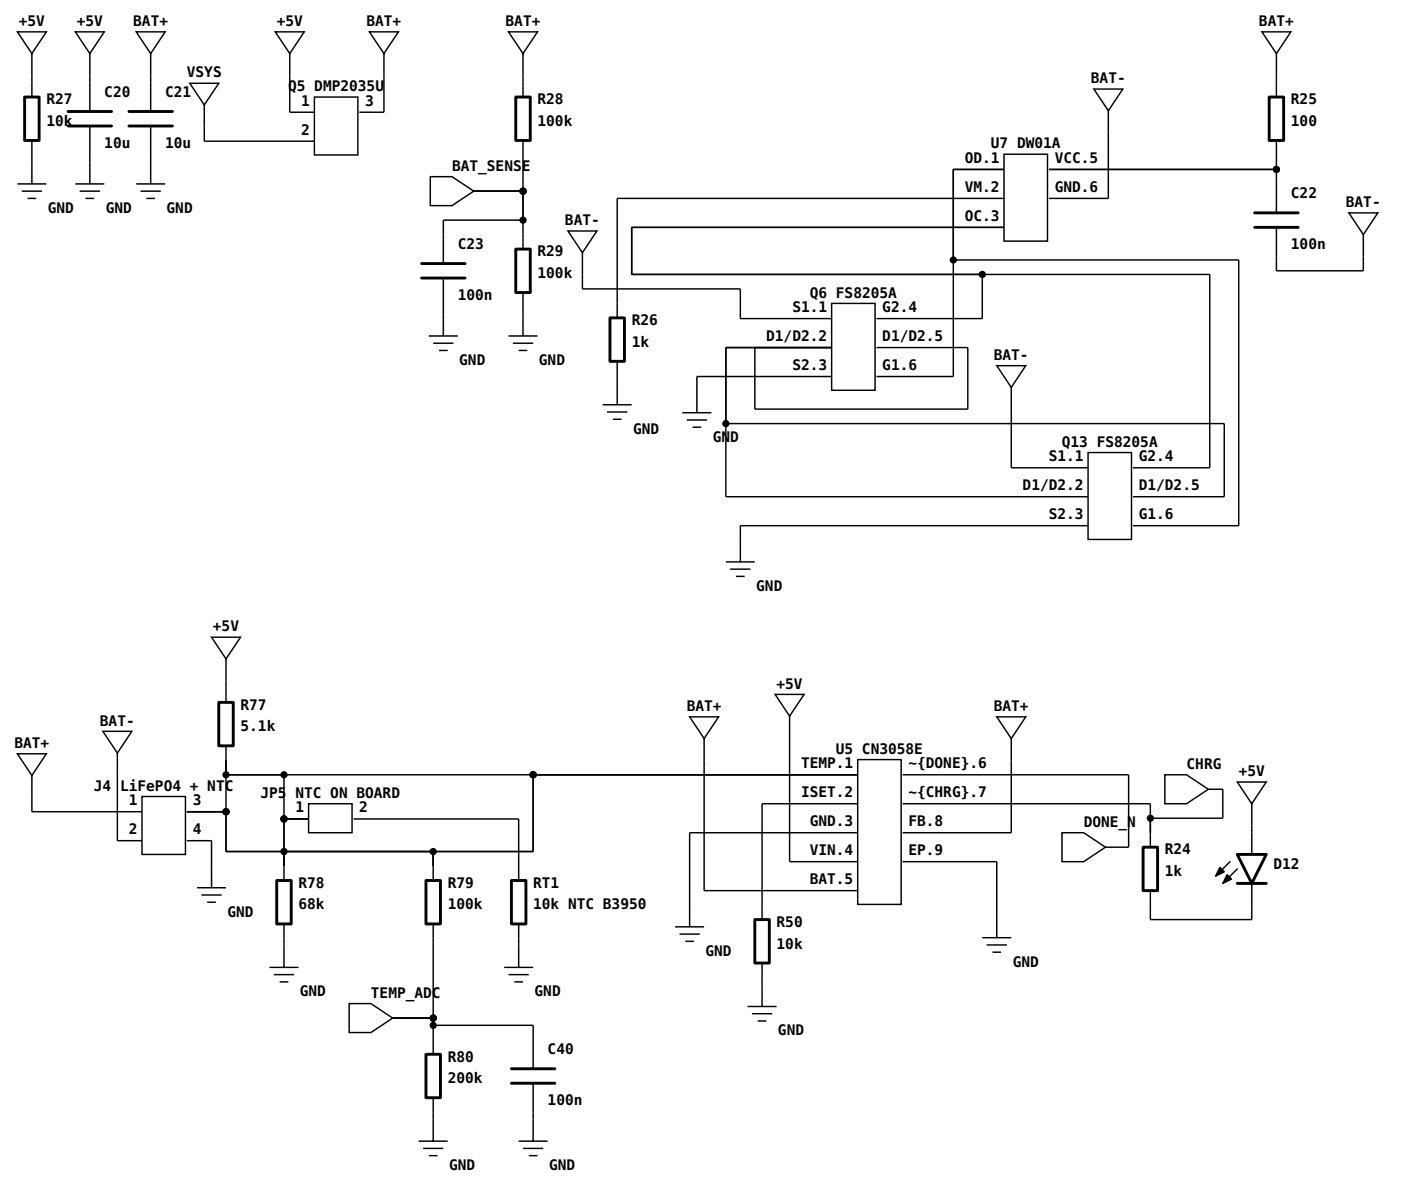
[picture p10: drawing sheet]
<svg xmlns="http://www.w3.org/2000/svg" width="256mm" height="220mm" viewBox="0 0 256 220" stroke-linecap="round" stroke-linejoin="round" font-family="sans-serif">
<g fill="none" stroke="#000" stroke-width=".26">
<path d="M3.2 5.8h5.3l-2.7 4zM5.8 9.8v7.9M13.8 5.8h5.2l-2.6 4zM16.4 9.8v10.6M24.9 5.8h5.3l-2.7 4zM27.5 9.8v10.6M34.7 15.2h5.3l-2.7 4zM37.3 19.2v6.6h20.1M50.3 5.8h5.3l-2.7 4zM52.9 9.8v10.7h4.5M57.4 17.7h8v10.6h-8zM67.5 5.8h5.3l-2.7 4z"/>
<path d="M70.1 9.8v10.7h-4.5M92.9 5.8h5.3l-2.7 4zM95.5 9.8v7.9M199.8 16.3h5.3l-2.7 3.9zM230.5 5.8h5.2l-2.6 4zM233.1 9.8v7.9M3.2 33.6h5.3M4 34.9h3.7M5 36.2h1.6M5.8 25.7v7.9M13.8 33.6h5.2M14.6 34.9h3.7"/>
<path d="M15.6 36.2h1.6M16.4 23v10.6M24.9 33.6h5.3M25.7 34.9h3.7M26.7 36.2h1.6M27.5 23v10.6M78.6 32.3h3.9l4 2.6-4 2.7h-3.9zM86.5 34.9h9M95.5 25.7v19.8M183.4 28.2h7.9v15.9h-7.9zM183.4 36.2h-70.7v21.9M183.4 31h-9.3v37.8h-14"/>
<path d="M191.6 31h41.5M202.4 20.2v16h-10.8M233.1 25.7v13.2M246.3 38.9h5.3l-2.6 4zM81 50.8v10.6M95.5 53.4v8M95.5 40.2h-14.5v8M103.7 42.2h5.3l-2.6 4zM106.4 46.2v6.6h28.8v5.4h16.7M151.9 55.4h7.9v15.9h-7.9zM174.1 47.5h52.1v48.5h-19.3M179.4 50.1v8.1h-19.3"/>
<path d="M183.4 41.5h-68v8.6h105.5v35.4h-14M233.1 41.5v8h15.9v-6.6M78.3 61.4h5.3M79.1 62.7h3.7M80.2 64h1.6M92.9 61.4h5.3M93.7 62.7h3.7M94.7 64h1.6M110.1 74h5.3M110.9 75.3h3.7M111.9 76.6h1.6M112.7 66v8"/>
<path d="M124.6 75.4h5.3M125.4 76.7h3.7M126.5 78.1h1.6M132.6 77.4h91v13.4h-16.7M137.8 63.5v11.2h38.9v-11.2h-16.6M151.9 68.8h-24.6v6.6M151.9 63.5h-19.3v27.3h66.1M182 66.8h5.3l-2.6 4zM184.7 70.8v14.7h14M198.7 82.7h7.9v15.9h-7.9zM198.7 96h-63.5v6.7M38.6 116.4h5.3l-2.6 4z"/>
<path d="M132.6 102.7h5.2M133.3 104h3.8M134.4 105.3h1.6M3.2 137.7h5.3l-2.7 4zM18.8 133.6h5.3l-2.7 4zM21.4 137.6v16h4.5M41.3 120.4v7.9M41.3 136.3v19.3h56.1v-14M125.9 131h5.3l-2.6 3.9zM128.6 134.9v27.8h28M141.6 126.9h5.2l-2.6 3.9zM144.2 130.8v26.6h12.4"/>
<path d="M156.6 138.8h8v26.4h-8zM182 131h5.3l-2.6 3.9zM184.7 134.9v17.2h-19.9M5.8 141.7v6.6h20.1M25.9 145.5h8v10.6h-8zM34.1 153.6h4.5v8.6M34.1 148.3h7.2M41.3 141.6h115.3M51.9 141.6v19.3M51.9 149.6h4.5M56.4 146.8h7.9v5.3h-7.9zM64.6 149.6h30.1v11.3"/>
<path d="M79.1 155.6v5.3M156.6 152.1h-30.7v17.2M156.6 146.8h-17.4v21.2M164.8 157.4h17.2v13.9M164.8 146.8h45.3v8M164.8 141.6h41.3v13.2h-4.2M193.9 152.1h4l4 2.7-4 2.6h-4zM212.7 141.6h4l4 2.6-4 2.6h-4zM220.7 144.2h2.6v5.3h-13.2M226 142.9h5.2l-2.6 3.9zM228.6 146.8v9.3M36 162.2h5.3"/>
<path d="M36.8 163.5h3.7M37.8 164.8h1.6M49.2 176.7h5.3M50 178.1h3.7M51.1 179.4h1.6M51.9 168.8v7.9M79.1 168.8v23.8M92.1 176.7h5.3M92.9 178.1h3.7M93.9 179.4h1.6M94.7 168.8v7.9M123.3 169.3h5.3"/>
<path d="M124.1 170.7h3.7M125.1 172h1.6M139.2 175.9v8M179.4 171.3h5.3M180.2 172.6h3.7M181.2 174h1.6M228.6 161.4v6.6h-18.5v-5.3M63.8 183.4h3.9l4 2.6-4 2.6h-3.9zM71.7 186h7.4M79.1 187.3h18.3v8M97.4 197.9v10.6M136.5 183.9h5.3"/>
<path d="M137.3 185.2h3.7M138.4 186.5h1.6M76.5 208.5h5.3M77.3 209.8h3.7M78.3 211.1h1.6M79.1 200.6v7.9M94.7 208.5h5.3M95.5 209.8h3.7M96.6 211.1h1.6"/>
</g>
<g fill="none" stroke="#000" stroke-width=".53">
<path d="M4.5 17.7h2.6v8h-2.6zM94.2 17.7h2.6v8h-2.6zM231.8 17.7h2.6v8h-2.6zM12.4 20.4h8M12.4 23h8M23.5 20.4h8M23.5 23h8M229.1 38.9h8M77 48.2h7.9M77 50.8h7.9M94.2 45.5h2.6v7.9h-2.6zM111.4 58.1h2.6v7.9h-2.6z"/>
<path d="M229.1 41.5h8M40 128.3h2.6v8h-2.6zM208.8 154.8h2.6v7.9h-2.6zM226 156.1h5.2l-2.6 5.3zM50.5 160.9h2.7v7.9h-2.7zM77.8 160.9h2.6v7.9h-2.6zM93.4 160.9h2.6v7.9h-2.6zM137.8 168h2.7v7.9h-2.7zM226 161.4h5.2M77.8 192.6h2.6v8h-2.6zM93.4 195.3h7.9M93.4 197.9h7.9"/>
</g>
<g fill="#000" stroke="#000" stroke-width=".26">
<path d="M222.8 158.5l.8 .8-1.6 .8zM224.1 159.8l.8 .8-1.6 .8zM224.6 157.4l-1.8 1.9zM226 158.7l-1.9 1.9z"/>
<circle cx="95.5" cy="34.9" r=".53"/>
<circle cx="233.1" cy="31" r=".53"/>
<circle cx="95.5" cy="40.2" r=".53"/>
<circle cx="174.1" cy="47.5" r=".53"/>
<circle cx="179.4" cy="50.1" r=".53"/>
<circle cx="132.6" cy="77.4" r=".53"/>
<circle cx="41.3" cy="141.6" r=".53"/>
<circle cx="41.3" cy="148.3" r=".53"/>
<circle cx="51.9" cy="141.6" r=".53"/>
<circle cx="51.9" cy="155.6" r=".53"/>
<circle cx="51.9" cy="149.6" r=".53"/>
<circle cx="79.1" cy="155.6" r=".53"/>
<circle cx="97.4" cy="141.6" r=".53"/>
<circle cx="210.1" cy="149.5" r=".53"/>
<circle cx="79.1" cy="187.3" r=".53"/>
<circle cx="79.1" cy="186" r=".53"/>
</g>
<g font-size="2.6">
<text x="3.4" y="4.8">+5V</text>
<text x="14" y="4.8">+5V</text>
<text x="24.3" y="4.8">BAT+</text>
<text x="50.5" y="4.8">+5V</text>
<text x="66.9" y="4.8">BAT+</text>
<text x="92.3" y="4.8">BAT+</text>
<text x="229.9" y="4.8">BAT+</text>
<text x="19" y="17.7">C20</text>
<text x="30.2" y="17.7">C21</text>
<text x="34.1" y="14.2">VSYS</text>
<text x="52.6" y="16.7">Q5 DMP2035U</text>
<text x="199.2" y="15.2">BAT-</text>
<text x="8.5" y="19.1">R27</text>
<text x="8.5" y="23">10k</text>
<text x="55" y="19.3">1</text>
<text x="66.7" y="19.3">3</text>
<text x="98.2" y="19.1">R28</text>
<text x="98.2" y="23">100k</text>
<text x="235.7" y="19.1">R25</text>
<text x="235.7" y="23">100</text>
<text x="19" y="27">10u</text>
<text x="30.2" y="27">10u</text>
<text x="55" y="24.6">2</text>
<text x="176.2" y="29.8">OD.1</text>
<text x="181" y="27.1">U7 DW01A</text>
<text x="192.6" y="29.8">VCC.5</text>
<text x="82.5" y="31.2">BAT_SENSE</text>
<text x="176.2" y="35.1">VM.2</text>
<text x="192.6" y="35.1">GND.6</text>
<text x="8.7" y="38.9">GND</text>
<text x="19.3" y="38.9">GND</text>
<text x="30.4" y="38.9">GND</text>
<text x="103.2" y="41.1">BAT-</text>
<text x="176.2" y="40.3">OC.3</text>
<text x="235.7" y="36.2">C22</text>
<text x="245.8" y="37.8">BAT-</text>
<text x="83.6" y="45.5">C23</text>
<text x="98.2" y="46.8">R29</text>
<text x="235.7" y="45.5">100n</text>
<text x="98.2" y="50.8">100k</text>
<text x="83.6" y="54.8">100n</text>
<text x="115.4" y="59.4">R26</text>
<text x="144.7" y="57">S1.1</text>
<text x="147.9" y="54.4">Q6 FS8205A</text>
<text x="161.1" y="57">G2.4</text>
<text x="115.4" y="63.4">1k</text>
<text x="139.9" y="62.3">D1/D2.2</text>
<text x="161.1" y="62.3">D1/D2.5</text>
<text x="181.5" y="65.7">BAT-</text>
<text x="83.9" y="66.7">GND</text>
<text x="98.4" y="66.7">GND</text>
<text x="144.7" y="67.6">S2.3</text>
<text x="161.1" y="67.6">G1.6</text>
<text x="115.6" y="79.2">GND</text>
<text x="130.2" y="80.7">GND</text>
<text x="193.9" y="81.6">Q13 FS8205A</text>
<text x="186.8" y="89.6">D1/D2.2</text>
<text x="191.5" y="84.3">S1.1</text>
<text x="208" y="84.3">G2.4</text>
<text x="208" y="89.6">D1/D2.5</text>
<text x="191.5" y="94.9">S2.3</text>
<text x="208" y="94.9">G1.6</text>
<text x="138.1" y="108">GND</text>
<text x="38.9" y="115.4">+5V</text>
<text x="141.8" y="125.8">+5V</text>
<text x="43.9" y="129.6">R77</text>
<text x="125.4" y="129.9">BAT+</text>
<text x="181.5" y="129.9">BAT+</text>
<text x="2.6" y="136.7">BAT+</text>
<text x="18.2" y="132.6">BAT-</text>
<text x="43.9" y="133.6">5.1k</text>
<text x="152.6" y="137.7">U5 CN3058E</text>
<text x="146.3" y="140.4">TEMP.1</text>
<text x="165.9" y="140.4">~{DONE}.6</text>
<text x="216.7" y="140.5">CHRG</text>
<text x="226.2" y="141.8">+5V</text>
<text x="17.2" y="144.5">J4 LiFePO4 + NTC</text>
<text x="23.5" y="147.1">1</text>
<text x="35.2" y="147.1">3</text>
<text x="47.6" y="145.8">JP5 NTC ON BOARD</text>
<text x="54" y="148.4">1</text>
<text x="65.6" y="148.4">2</text>
<text x="146.3" y="145.7">ISET.2</text>
<text x="165.9" y="145.7">~{CHRG}.7</text>
<text x="23.5" y="152.4">2</text>
<text x="35.2" y="152.4">4</text>
<text x="147.9" y="150.9">GND.3</text>
<text x="165.9" y="150.9">FB.8</text>
<text x="197.9" y="151.1">DONE_N</text>
<text x="147.9" y="156.2">VIN.4</text>
<text x="147.9" y="161.5">BAT.5</text>
<text x="165.9" y="156.2">EP.9</text>
<text x="212.7" y="156.1">R24</text>
<text x="212.7" y="160.1">1k</text>
<text x="232.6" y="158.8">D12</text>
<text x="41.5" y="167.5">GND</text>
<text x="54.5" y="162.2">R78</text>
<text x="54.5" y="166.2">68k</text>
<text x="81.8" y="162.2">R79</text>
<text x="81.8" y="166.2">100k</text>
<text x="97.4" y="162.2">RT1</text>
<text x="97.4" y="166.2">10k NTC B3950</text>
<text x="141.8" y="169.3">R50</text>
<text x="141.8" y="173.3">10k</text>
<text x="128.8" y="174.6">GND</text>
<text x="184.9" y="176.6">GND</text>
<text x="54.8" y="182">GND</text>
<text x="67.7" y="182.3">TEMP_ADC</text>
<text x="97.6" y="182">GND</text>
<text x="142.1" y="189.2">GND</text>
<text x="81.8" y="193.9">R80</text>
<text x="81.8" y="197.9">200k</text>
<text x="100" y="192.6">C40</text>
<text x="100" y="201.9">100n</text>
<text x="82" y="213.8">GND</text>
<text x="100.3" y="213.8">GND</text>
</g>
</svg>
